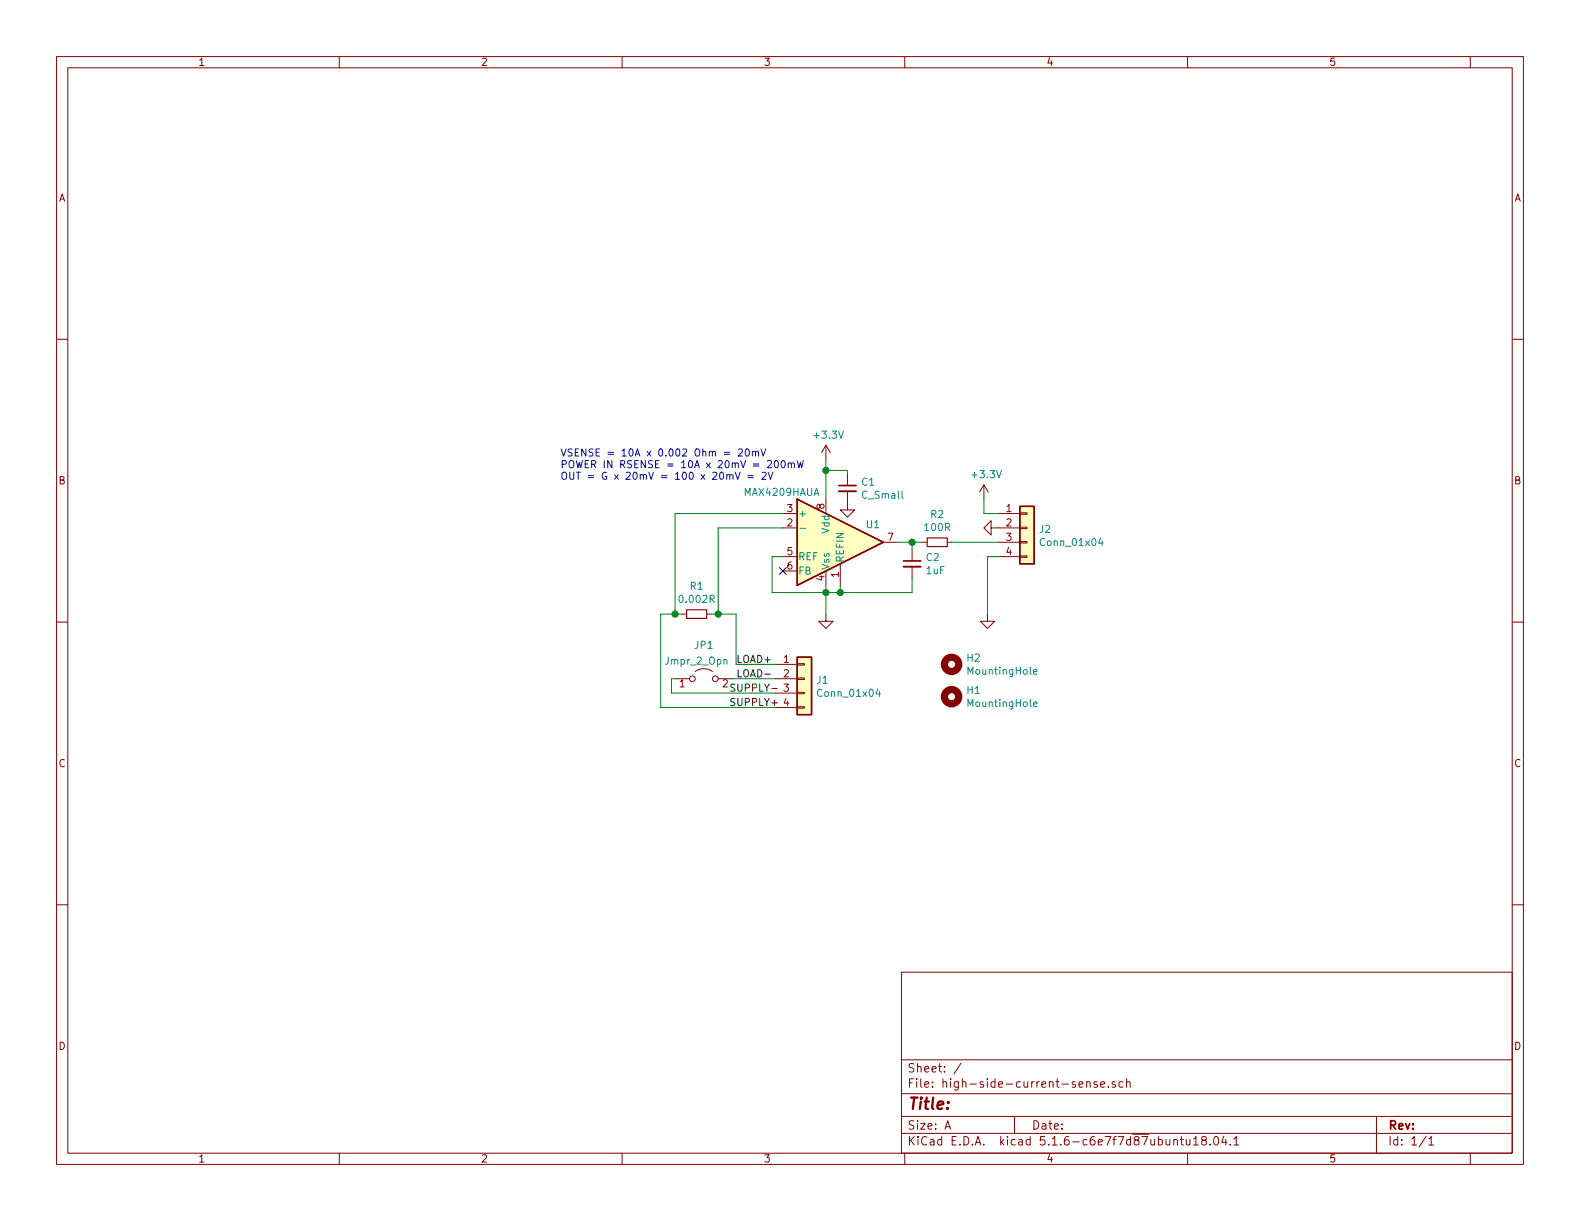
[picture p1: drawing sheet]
EESchema Schematic File Version 4
EELAYER 30 0
EELAYER END
$Descr A 11000 8500
encoding utf-8
Sheet 1 1
Title ""
Date ""
Rev ""
Comp ""
Comment1 ""
Comment2 ""
Comment3 ""
Comment4 ""
$EndDescr
$Comp
L power:+3.3V #PWR01
U 1 1
P 5750 3200
F 0 "#PWR01" H 5750 3050 50  0001 C CNN
F 1 "+3.3V" H 5765 3373 50  0000 C CNN
F 2 "" H 5750 3200 50  0001 C CNN
F 3 "" H 5750 3200 50  0001 C CNN
	1    5750 3200
	1    0    0    -1  
$EndComp
$Comp
L power:GND #PWR02
U 1 1
P 5750 4275
F 0 "#PWR02" H 5750 4025 50  0001 C CNN
F 1 "GND" H 5755 4102 50  0001 C CNN
F 2 "" H 5750 4275 50  0001 C CNN
F 3 "" H 5750 4275 50  0001 C CNN
	1    5750 4275
	1    0    0    -1  
$EndComp
$Comp
L power:GND #PWR03
U 1 1
P 5900 3500
F 0 "#PWR03" H 5900 3250 50  0001 C CNN
F 1 "GND" H 5905 3327 50  0001 C CNN
F 2 "" H 5900 3500 50  0001 C CNN
F 3 "" H 5900 3500 50  0001 C CNN
	1    5900 3500
	1    0    0    -1  
$EndComp
$Comp
L Device:C_Small C1
U 1 1
P 5900 3400
F 0 "C1" H 5992 3446 50  0000 L CNN
F 1 "C_Small" H 5992 3355 50  0000 L CNN
F 2 "Capacitor_SMD:C_0603_1608Metric" H 5900 3400 50  0001 C CNN
F 3 "~" H 5900 3400 50  0001 C CNN
	1    5900 3400
	1    0    0    -1  
$EndComp
Wire Wire Line
	5750 3200 5750 3275
Wire Wire Line
	5750 3275 5900 3275
Wire Wire Line
	5900 3275 5900 3300
Connection ~ 5750 3275
Wire Wire Line
	5750 3275 5750 3475
Wire Wire Line
	5850 4075 5850 4125
Wire Wire Line
	5750 4125 5750 4075
Wire Wire Line
	5750 4125 5750 4275
Connection ~ 5750 4125
NoConn ~ 5450 3975
Wire Wire Line
	5450 3875 5375 3875
Wire Wire Line
	5375 3875 5375 4125
Wire Wire Line
	5375 4125 5750 4125
Wire Wire Line
	5450 3575 4700 3575
Wire Wire Line
	4700 3575 4700 4275
Wire Wire Line
	5000 4275 5000 3675
Wire Wire Line
	5000 3675 5450 3675
$Comp
L power:GND #PWR07
U 1 1
P 6950 3675
F 0 "#PWR07" H 6950 3425 50  0001 C CNN
F 1 "GND" H 6955 3502 50  0001 C CNN
F 2 "" H 6950 3675 50  0001 C CNN
F 3 "" H 6950 3675 50  0001 C CNN
	1    6950 3675
	0    1    1    0   
$EndComp
Wire Wire Line
	6850 3475 6850 3575
Wire Wire Line
	6850 3575 6950 3575
$Comp
L max4208:MAX4209HAUA U1
U 1 1
P 5850 3775
F 0 "U1" H 6025 3900 50  0000 L CNN
F 1 "MAX4209HAUA" H 5175 4125 50  0000 L CNN
F 2 "Package_SO:MSOP-8_3x3mm_P0.65mm" H 5800 3325 50  0001 C CNN
F 3 "https://datasheets.maximintegrated.com/en/ds/MAX4208-MAX4209.pdf" H 5850 3775 50  0001 C CNN
	1    5850 3775
	1    0    0    -1  
$EndComp
Text Notes 3900 3350 0    50   ~ 0
VSENSE = 10A x 0.002 Ohm = 20mV\nPOWER IN RSENSE = 10A x 20mV = 200mW\nOUT = G x 20mV = 100 x 20mV = 2V
$Comp
L Connector_Generic:Conn_01x04 J2
U 1 1
P 7150 3675
F 0 "J2" H 7230 3667 50  0000 L CNN
F 1 "Conn_01x04" H 7230 3576 50  0000 L CNN
F 2 "Connector_PinSocket_2.54mm:PinSocket_1x04_P2.54mm_Vertical" H 7150 3675 50  0001 C CNN
F 3 "~" H 7150 3675 50  0001 C CNN
	1    7150 3675
	1    0    0    -1  
$EndComp
$Comp
L Connector_Generic:Conn_01x04 J1
U 1 1
P 5600 4725
F 0 "J1" H 5680 4717 50  0000 L CNN
F 1 "Conn_01x04" H 5680 4626 50  0000 L CNN
F 2 "TerminalBlock_4Ucon:TerminalBlock_4Ucon_1x04_P3.50mm_Horizontal" H 5600 4725 50  0001 C CNN
F 3 "~" H 5600 4725 50  0001 C CNN
	1    5600 4725
	1    0    0    -1  
$EndComp
Wire Wire Line
	4950 4275 5000 4275
Wire Wire Line
	5125 4275 5125 4625
Wire Wire Line
	4750 4275 4700 4275
Wire Wire Line
	4600 4275 4600 4925
$Comp
L power:+3.3V #PWR05
U 1 1
P 6850 3475
F 0 "#PWR05" H 6850 3325 50  0001 C CNN
F 1 "+3.3V" H 6865 3648 50  0000 C CNN
F 2 "" H 6850 3475 50  0001 C CNN
F 3 "" H 6850 3475 50  0001 C CNN
	1    6850 3475
	1    0    0    -1  
$EndComp
Wire Wire Line
	6625 3775 6950 3775
$Comp
L power:GND #PWR06
U 1 1
P 6875 4275
F 0 "#PWR06" H 6875 4025 50  0001 C CNN
F 1 "GND" H 6880 4102 50  0001 C CNN
F 2 "" H 6875 4275 50  0001 C CNN
F 3 "" H 6875 4275 50  0001 C CNN
	1    6875 4275
	1    0    0    -1  
$EndComp
Wire Wire Line
	6950 3875 6875 3875
Wire Wire Line
	6875 3875 6875 4275
$Comp
L Device:R_Small R1
U 1 1
P 4850 4275
F 0 "R1" V 4654 4275 50  0000 C CNN
F 1 "0.002R" V 4745 4275 50  0000 C CNN
F 2 "Resistor_SMD:R_1206_3216Metric" H 4850 4275 50  0001 C CNN
F 3 "~" H 4850 4275 50  0001 C CNN
	1    4850 4275
	0    1    1    0   
$EndComp
Connection ~ 5000 4275
Wire Wire Line
	5000 4275 5125 4275
Connection ~ 4700 4275
Wire Wire Line
	4700 4275 4600 4275
Text Label 5125 4625 0    50   ~ 0
LOAD+
Text Label 5125 4725 0    50   ~ 0
LOAD-
Wire Wire Line
	5100 4725 5400 4725
Wire Wire Line
	5125 4625 5400 4625
Wire Wire Line
	4600 4925 5400 4925
$Comp
L Device:C_Small C2
U 1 1
P 6350 3925
F 0 "C2" H 6442 3971 50  0000 L CNN
F 1 "1uF" H 6442 3880 50  0000 L CNN
F 2 "Capacitor_SMD:C_0603_1608Metric" H 6350 3925 50  0001 C CNN
F 3 "~" H 6350 3925 50  0001 C CNN
	1    6350 3925
	1    0    0    -1  
$EndComp
$Comp
L Device:R_Small R2
U 1 1
P 6525 3775
F 0 "R2" V 6329 3775 50  0000 C CNN
F 1 "100R" V 6420 3775 50  0000 C CNN
F 2 "Resistor_SMD:R_0603_1608Metric" H 6525 3775 50  0001 C CNN
F 3 "~" H 6525 3775 50  0001 C CNN
	1    6525 3775
	0    1    1    0   
$EndComp
Wire Wire Line
	6350 4025 6350 4125
Wire Wire Line
	5750 4125 5850 4125
Connection ~ 5850 4125
Wire Wire Line
	5850 4125 6350 4125
Text Label 5075 4925 0    50   ~ 0
SUPPLY+
Text Label 5075 4825 0    50   ~ 0
SUPPLY-
$Comp
L Jumper:Jumper_2_Open JP1
U 1 1
P 4900 4725
F 0 "JP1" H 4900 4960 50  0000 C CNN
F 1 "Jmpr_2_Opn" H 4850 4850 50  0000 C CNN
F 2 "Connector_PinHeader_2.54mm:PinHeader_1x02_P2.54mm_Vertical" H 4900 4725 50  0001 C CNN
F 3 "~" H 4900 4725 50  0001 C CNN
	1    4900 4725
	1    0    0    -1  
$EndComp
Wire Wire Line
	4675 4825 4675 4725
Wire Wire Line
	4675 4725 4700 4725
Wire Wire Line
	4675 4825 5400 4825
Wire Wire Line
	6250 3775 6350 3775
Wire Wire Line
	6350 3775 6350 3825
Connection ~ 6350 3775
Wire Wire Line
	6350 3775 6425 3775
$Comp
L Mechanical:MountingHole H1
U 1 1
P 6625 4850
F 0 "H1" H 6725 4896 50  0000 L CNN
F 1 "MountingHole" H 6725 4805 50  0000 L CNN
F 2 "MountingHole:MountingHole_2.7mm_M2.5" H 6625 4850 50  0001 C CNN
F 3 "~" H 6625 4850 50  0001 C CNN
	1    6625 4850
	1    0    0    -1  
$EndComp
$Comp
L Mechanical:MountingHole H2
U 1 1
P 6625 4625
F 0 "H2" H 6725 4671 50  0000 L CNN
F 1 "MountingHole" H 6725 4580 50  0000 L CNN
F 2 "MountingHole:MountingHole_2.7mm_M2.5" H 6625 4625 50  0001 C CNN
F 3 "~" H 6625 4625 50  0001 C CNN
	1    6625 4625
	1    0    0    -1  
$EndComp
$EndSCHEMATC
